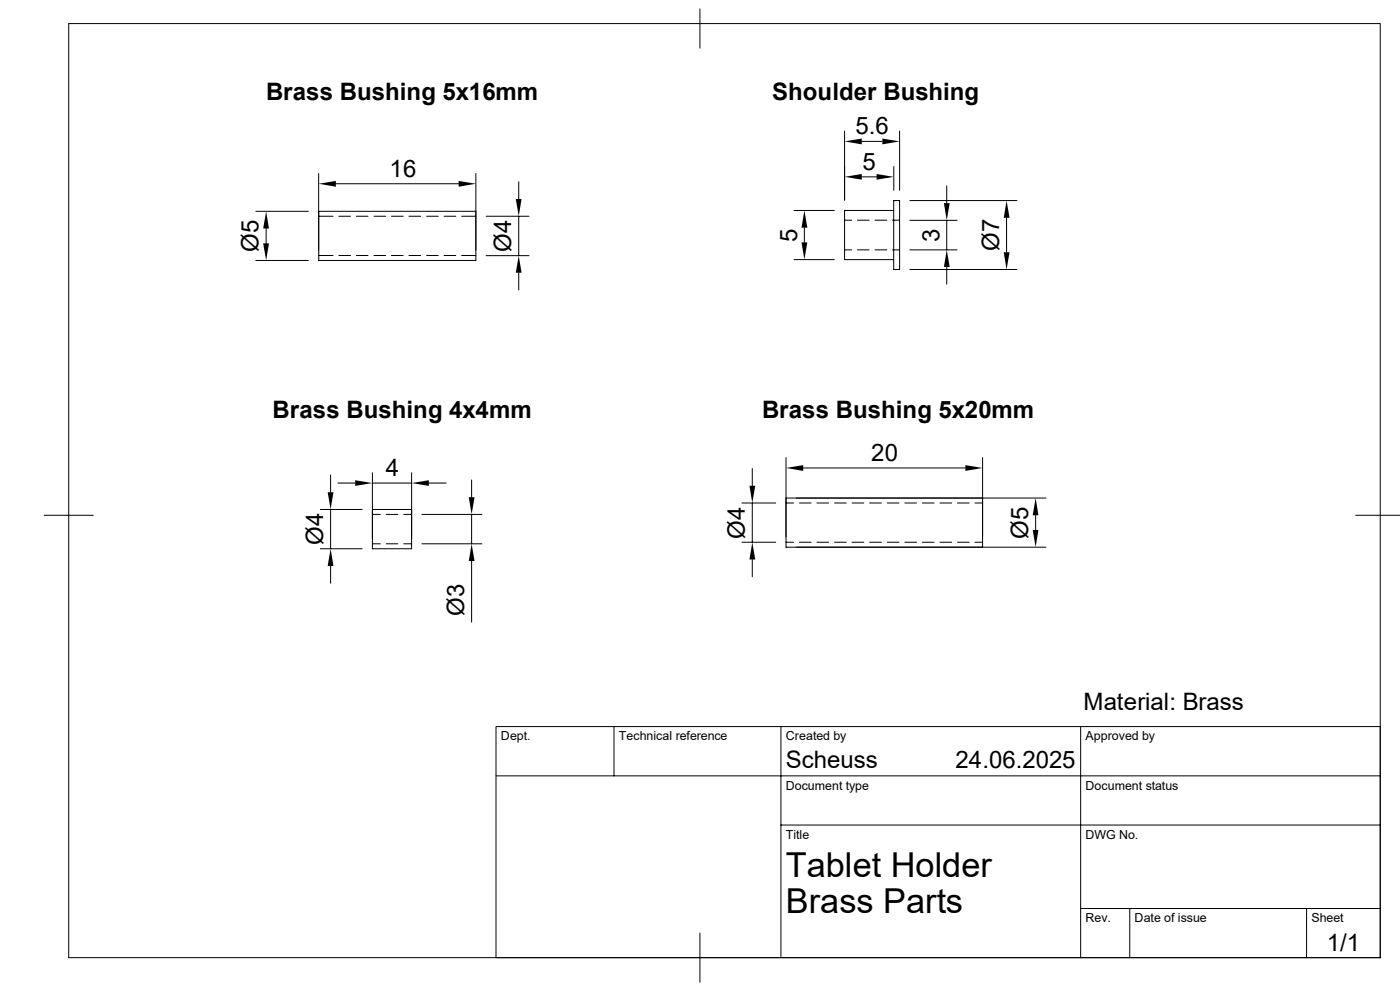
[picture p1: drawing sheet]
<svg xmlns="http://www.w3.org/2000/svg" width="420mm" height="297mm" viewBox="0 0 420 297" stroke-linecap="round" stroke-linejoin="round" font-family="sans-serif">
<g fill="none" stroke="#000" stroke-width=".3">
<path d="M20.6 7.1h393.5v279.9h-393.5zM210 2.7v11.7M253.4 39.3v20.7M269.9 39.3v17.7M95.6 52v23M100.8 55.1h36.8M142.7 52v23M155.6 54.5v5.1M258.5 42.4h6.2M258.5 53h4.5M268.1 49.9v7.1M284 55.7v5.2"/>
<path d="M76.8 78.1h15.7M76.8 63.3h15.7M79.8 68.5v4.4M95.6 63.3h47.1v14.8h-47.1zM95.6 76.6h4.3M95.6 64.8h4.3M101.6 76.6h3.6M101.6 64.8h3.6M106.9 76.6h3.5M106.9 64.8h3.5M112.2 76.6h3.5M112.2 64.8h3.5"/>
<path d="M117.4 76.6h3.5M117.4 64.8h3.5M122.7 76.6h3.5M122.7 64.8h3.5M128 76.6h3.5M128 64.8h3.5M133.2 76.6h3.5M133.2 64.8h3.5M138.5 76.6h4.2M138.5 64.8h4.2M145.8 64.8h12.9M145.8 76.6h12.9"/>
<path d="M155.6 64.8v11.8M238.2 77.8h12.1M238.2 63.1h12.1M241.3 68.2v4.4M253.4 74.9h2.1M253.4 66h2.1M257.2 74.9h3.5M257.2 66h3.5M262.5 74.9h3.5M262.5 66h3.5M267.8 74.9h2.1M267.8 66h2.1"/>
<path d="M268.1 60.1h1.8v20.7h-1.8zM268.1 63.1h-14.7v14.7h14.7M273 74.9h14.1M273 66h14.1M273 60.1h32.1M284 66v8.9M302 65.3v10.3M155.6 81.7v5.2M273 80.8h32.1M284 80v5.2M235.8 137.2v23.7M294.8 137.2v23.7"/>
<path d="M13.3 154.4h14.7M96.1 152.7h12.5M99.2 142.4v5.1M99.2 152.7v11.8M101.4 144.8h5.2M111.7 141.7v19.7M111.7 144.8h11.8M111.7 152.7h11.8v11.8h-11.8zM111.7 154.2h2.4M115.9 154.2h3.4M121.1 154.2h2.4M123.5 141.7v19.7"/>
<path d="M126.6 154.2h18M128.7 144.8h5.1M141.5 143.8v5.2M141.5 154.2v8.8M222.6 150.7h10.1M225.7 140.4v5.2M225.7 150.7v11.8M235.8 150.7h2.3M239.8 150.7h3.5M241 140.3h48.6M245.1 150.7h3.5M250.4 150.7h3.5"/>
<path d="M255.6 150.7h3.5M260.9 150.7h3.5M266.1 150.7h3.6M271.4 150.7h3.6M276.7 150.7h3.5M282 150.7h3.5M287.2 150.7h3.5M292.5 150.7h2.3M294.8 149.3v14.7M310.7 154.4v4.4M313.8 149.3h-78v14.7h78M406.7 154.4h13.2"/>
<path d="M96.1 164.5h12.5M99.2 169.6v5.2M111.7 163h2.4M115.9 163h3.4M121.1 163h2.4M126.6 163h18M141.5 168.1v18.3M222.6 162.5h10.1M225.7 167.7v5.1M235.8 162.5h2.3M239.8 162.5h3.5M245.1 162.5h3.5"/>
<path d="M250.4 162.5h3.5M255.6 162.5h3.5M260.9 162.5h3.5M266.1 162.5h3.6M271.4 162.5h3.6M276.7 162.5h3.5M282 162.5h3.5M287.2 162.5h3.5M292.5 162.5h2.3M184.2 217.8v14.7M234.3 217.8v69.2M324.2 217.8v69.2"/>
<path d="M148.8 232.5h265.3M234.3 247.3h179.8M210 279.7v14.7M324.2 272.3h89.9M338.9 272.3v14.7M392 272.3v14.7M414.1 287v-69.2h-265.3v69.2"/>
</g>
<g fill="#000">
<path d="M95.6 55.1l5.2-.9v1.8zM137.6 54.2l5.1 .9-5.1 .9zM154.7 59.6h1.8l-.9 5.2zM253.4 42.4l5.1-.9v1.8zM253.4 53l5.1-.8v1.6zM263 52.2l5.1 .8-5.1 .8zM264.7 41.5l5.2 .9-5.2 .9zM79.8 63.3l.9 5.2h-1.7zM79 72.9h1.7l-.9 5.2zM240.5 72.6h1.7l-.9 5.2zM241.3 63.1l.9 5.1h-1.7zM283.2 60.9h1.7l-.9 5.1z"/>
<path d="M302 60.1l.9 5.2h-1.8zM301.1 75.6h1.8l-.9 5.2zM155.6 76.6l.9 5.1h-1.8zM284 74.9l.9 5.1h-1.7zM235.8 140.3l5.2-.9v1.7zM289.6 139.4l5.2 .9-5.2 .8zM98.3 147.5h1.7l-.8 5.2zM106.6 143.9l5.1 .9-5.1 .8zM123.5 144.8l5.2-.9v1.7zM140.6 149h1.8l-.9 5.2zM224.8 145.6h1.8l-.9 5.1zM310.7 149.3l.8 5.1h-1.7z"/>
<path d="M309.8 158.8h1.7l-.8 5.2zM99.2 164.5l.8 5.1h-1.7zM141.5 163l.9 5.1h-1.8zM225.7 162.5l.9 5.2h-1.8z"/>
</g>
<g font-size="10.3">
<text x="235.8" y="262.7">Tablet Holder</text>
<text x="235.8" y="273.8">Brass Parts</text>
</g>
<g font-size="7.2">
<text x="231.6" y="29.9">Shoulder Bushing</text>
<text x="79.8" y="30">Brass Bushing 5x16mm</text>
<text x="256.6" y="40.3">5.6</text>
<text x="116.9" y="52.9">16</text>
<text x="258.7" y="50.8">5</text>
<text x="77.6" y="75.5" transform="rotate(-90 77.6 75.5)">Ø5</text>
<text x="153.3" y="75.5" transform="rotate(-90 153.3 75.5)">Ø4</text>
<text x="239.1" y="72.5" transform="rotate(-90 239.1 72.5)">5</text>
<text x="281.9" y="72.4" transform="rotate(-90 281.9 72.4)">3</text>
<text x="299.7" y="75.2" transform="rotate(-90 299.7 75.2)">Ø7</text>
<text x="81.8" y="125.3">Brass Bushing 4x4mm</text>
<text x="228.6" y="125.3">Brass Bushing 5x20mm</text>
<text x="115.7" y="142.7">4</text>
<text x="261.4" y="138.1">20</text>
<text x="223.4" y="161.4" transform="rotate(-90 223.4 161.4)">Ø4</text>
<text x="308.4" y="161.5" transform="rotate(-90 308.4 161.5)">Ø5</text>
<text x="96.9" y="163.4" transform="rotate(-90 96.9 163.4)">Ø4</text>
<text x="139.2" y="184.7" transform="rotate(-90 139.2 184.7)">Ø3</text>
<text x="325.1" y="212.7">Material: Brass</text>
<text x="235.8" y="230.3">Scheuss</text>
<text x="286.6" y="230.3">24.06.2025</text>
<text x="398" y="285">1/1</text>
</g>
<g font-size="3.7">
<text x="150.3" y="221.9">Dept.</text>
<text x="185.7" y="221.9">Technical reference</text>
<text x="235.7" y="221.9">Created by</text>
<text x="325.7" y="221.9">Approved by</text>
<text x="235.8" y="236.6">Document type</text>
<text x="325.7" y="236.6">Document status</text>
<text x="235.8" y="251.4">Title</text>
<text x="325.7" y="251.4">DWG No.</text>
<text x="325.7" y="276.4">Rev.</text>
<text x="340.4" y="276.4">Date of issue</text>
<text x="393.4" y="276.4">Sheet</text>
</g>
</svg>
